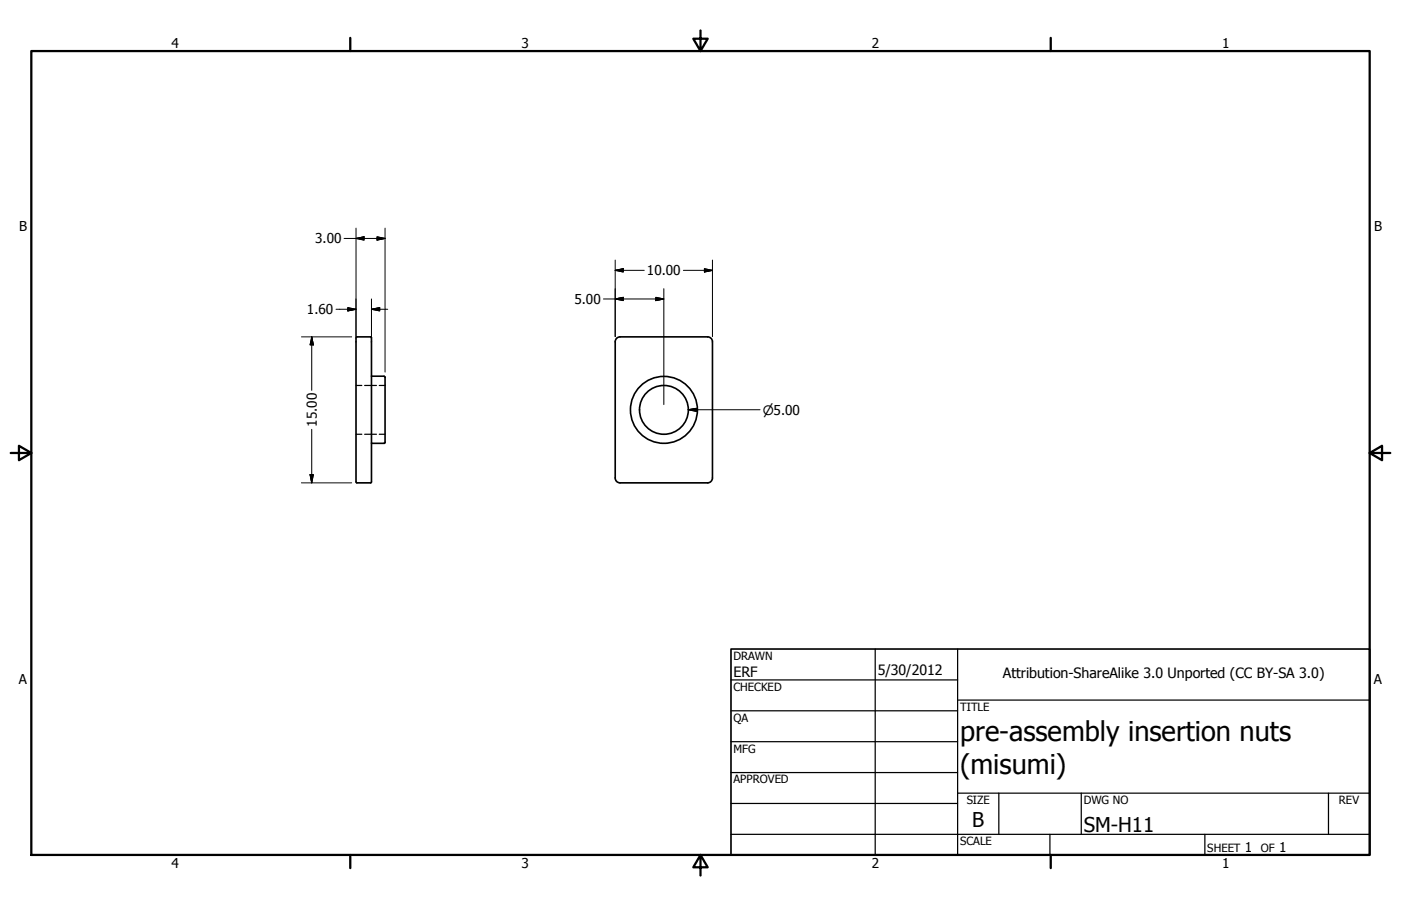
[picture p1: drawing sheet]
<svg xmlns="http://www.w3.org/2000/svg" width="432mm" height="279mm" viewBox="0 0 432 279" stroke-linecap="round" stroke-linejoin="round" font-family="sans-serif">
<!-- layer: Visible (ANSI) -->
<g fill="none" stroke="#000" stroke-width=".51">
<path d="M110 103.9h4.2M110 103.9l-.3 .3v44.4M114.2 103.9l.3 .3v44.4M114.5 116l3.9 .1 .3 .3v20.1l-.3 .2h-3.9M218.1 103.9a1.49 1.49 0 0 1 1.5 1.5v42a1.49 1.49 0 0 1-1.5 1.5M218.1 103.9h-27a1.49 1.49 0 0 0-1.5 1.5v42a1.49 1.49 0 0 0 1.5 1.5h27M109.7 148.6l.3 .3M110 148.9h4.2M114.5 148.6l-.3 .3"/>
<circle cx="204.6" cy="126.4" r="10.3"/>
<circle cx="204.6" cy="126.4" r="7.5"/>
</g>
<!-- layer: Hidden (ANSI) -->
<path d="M109.7 118.9h1.8M112.4 118.9h3.6M116.9 118.9h1.8M109.7 133.9h1.8M112.4 133.9h3.6M116.9 133.9h1.8" fill="none" stroke="#000" stroke-width=".38"/>
<!-- layer: Border (ANSI) -->
<path d="M9.7 15.7h412.4v248h-412.4zM107.9 11.7v4M215.9 9.4v6.3l-2.2-3.8h4.4l-2.2 3.8M323.8 11.7v4M3.3 139.7h6.4l-3.9-2.2v4.4l3.9-2.2M422.1 139.7l3.9 2.2v-4.4l-3.9 2.2h6.4M107.9 263.7v4M215.9 263.7l2.2 3.8h-4.4l2.2-3.8v6.3M323.8 263.7v4" fill="none" stroke="#000" stroke-width=".7"/>
<!-- layer: Title (ANSI) -->
<g fill="none" stroke="#000" stroke-width=".38">
<path d="M225.3 209.7h69.8M225.3 219.2h69.8M269.7 200.2v63.5M295.1 215.9h127M295.1 200.2v63.5M225.3 228.7h69.8M225.3 238.3h69.8M225.3 257.3h196.8M225.3 247.8h69.8M295.1 244.6h127M307.8 244.6v12.7M323.6 257.3v6.4"/>
<path d="M333.2 244.6v12.7M371.3 257.3v6.4M409.4 244.6v12.7"/>
</g>
<path d="M225.3 200.2h196.8v63.5h-196.8z" fill="none" stroke="#000" stroke-width=".51"/>
<!-- layer: Dimension (ANSI) -->
<g fill="none" stroke="#000" stroke-width=".31">
<path d="M106 73.5h12.7M109.7 73.5l2.5-.5v1zM109.7 70.4v33.4M116.2 73l2.5 .5-2.5 .5zM118.7 70.4v44.3M103.6 95.4h6.1M107.2 94.9l2.5 .5-2.5 .5zM114.5 95.4l2.5-.5v1zM114.5 95.4h5M114.5 92.2v11.6M186 92.2h18.6M189.6 83.4l2.5-.5v1z"/>
<path d="M189.6 92.2l2.5-.5v1zM189.6 83.4h9M189.6 80.2v23.6M202.1 91.7l2.5 .5-2.5 .5zM204.6 89v35.8M210.6 83.4h9M217.1 82.9l2.5 .5-2.5 .5zM219.6 80.2v23.6M92.9 103.9h15.5M96.1 103.9l.5 2.5h-1zM96.1 103.9v16.5M96.1 132.4v16.5"/>
<path d="M212.1 126.4l2.5-.5v1zM212.1 126.4h22.2M92.9 148.9h15.5M95.6 146.4h1l-.5 2.5z"/>
</g>
<g fill="#000" stroke="#000" stroke-width=".31">
<path d="M109.7 73.5l2.5-.5zM109.7 73.5l2.5-.5v1zM116.2 74l2.5-.5zM116.2 73l2.5 .5-2.5 .5zM107.2 95.9l2.5-.5zM107.2 94.9l2.5 .5-2.5 .5zM114.5 95.4l2.5-.5zM114.5 95.4l2.5-.5v1zM189.6 83.4l2.5-.5zM189.6 83.4l2.5-.5v1zM189.6 92.2l2.5-.5zM189.6 92.2l2.5-.5v1z"/>
<path d="M202.1 92.7l2.5-.5zM202.1 91.7l2.5 .5-2.5 .5zM217.1 83.9l2.5-.5zM217.1 82.9l2.5 .5-2.5 .5zM96.1 103.9l.5 2.5zM96.1 103.9l.5 2.5h-1zM212.1 126.4l2.5-.5zM212.1 126.4l2.5-.5v1zM95.6 146.4l.5 2.5zM95.6 146.4h1l-.5 2.5z"/>
</g>
<g font-size="8.4">
<text x="295.9" y="228.7">pre-assembly insertion nuts</text>
<text x="295.9" y="238.7">(misumi)</text>
</g>
<g font-size="6.3">
<text x="299.7" y="255.1">B</text>
<text x="334" y="256.5">SM-H11</text>
</g>
<g font-size="4.4">
<text x="226.1" y="208.9">ERF</text>
<text x="270.5" y="208.2">5/30/2012</text>
<text x="309.1" y="209.2">Attribution-ShareAlike 3.0 Unported (CC BY-SA 3.0)</text>
</g>
<g font-size="4.2">
<text x="52.8" y="14.7">4</text>
<text x="160.8" y="14.7">3</text>
<text x="268.7" y="14.7">2</text>
<text x="376.7" y="14.7">1</text>
<text x="5.9" y="71.4">B</text>
<text x="423.5" y="71.4">B</text>
<text x="97.2" y="75.1">3.00</text>
<text x="199.4" y="84.9">10.00</text>
<text x="177" y="93.7">5.00</text>
<text x="94.6" y="96.9">1.60</text>
<text x="97.6" y="131.6" transform="rotate(-90 97.6 131.6)">15.00</text>
<text x="5.8" y="211.1">A</text>
<text x="423.4" y="211.1">A</text>
<text x="383.7" y="262.8">1</text>
<text x="394.2" y="262.8">1</text>
<text x="52.8" y="267.7">4</text>
<text x="160.8" y="267.7">3</text>
<text x="268.7" y="267.7">2</text>
<text x="376.7" y="267.7">1</text>
</g>
<text font-size="4" x="235.1" y="127.9">⌀5.00</text>
<g font-size="3.5">
<text x="226.1" y="203.5">DRAWN</text>
<text x="226.1" y="213">CHECKED</text>
<text x="295.9" y="219.2">TITLE</text>
<text x="226.1" y="222.6">QA</text>
<text x="226.1" y="232.1">MFG</text>
<text x="226.1" y="241.6">APPROVED</text>
<text x="297.9" y="248">SIZE</text>
<text x="334" y="248">DWG NO</text>
<text x="412.7" y="247.9">REV</text>
<text x="295.9" y="260.7">SCALE</text>
<text x="372.1" y="262.8">SHEET</text>
<text x="388.6" y="262.8">OF</text>
</g>
</svg>
